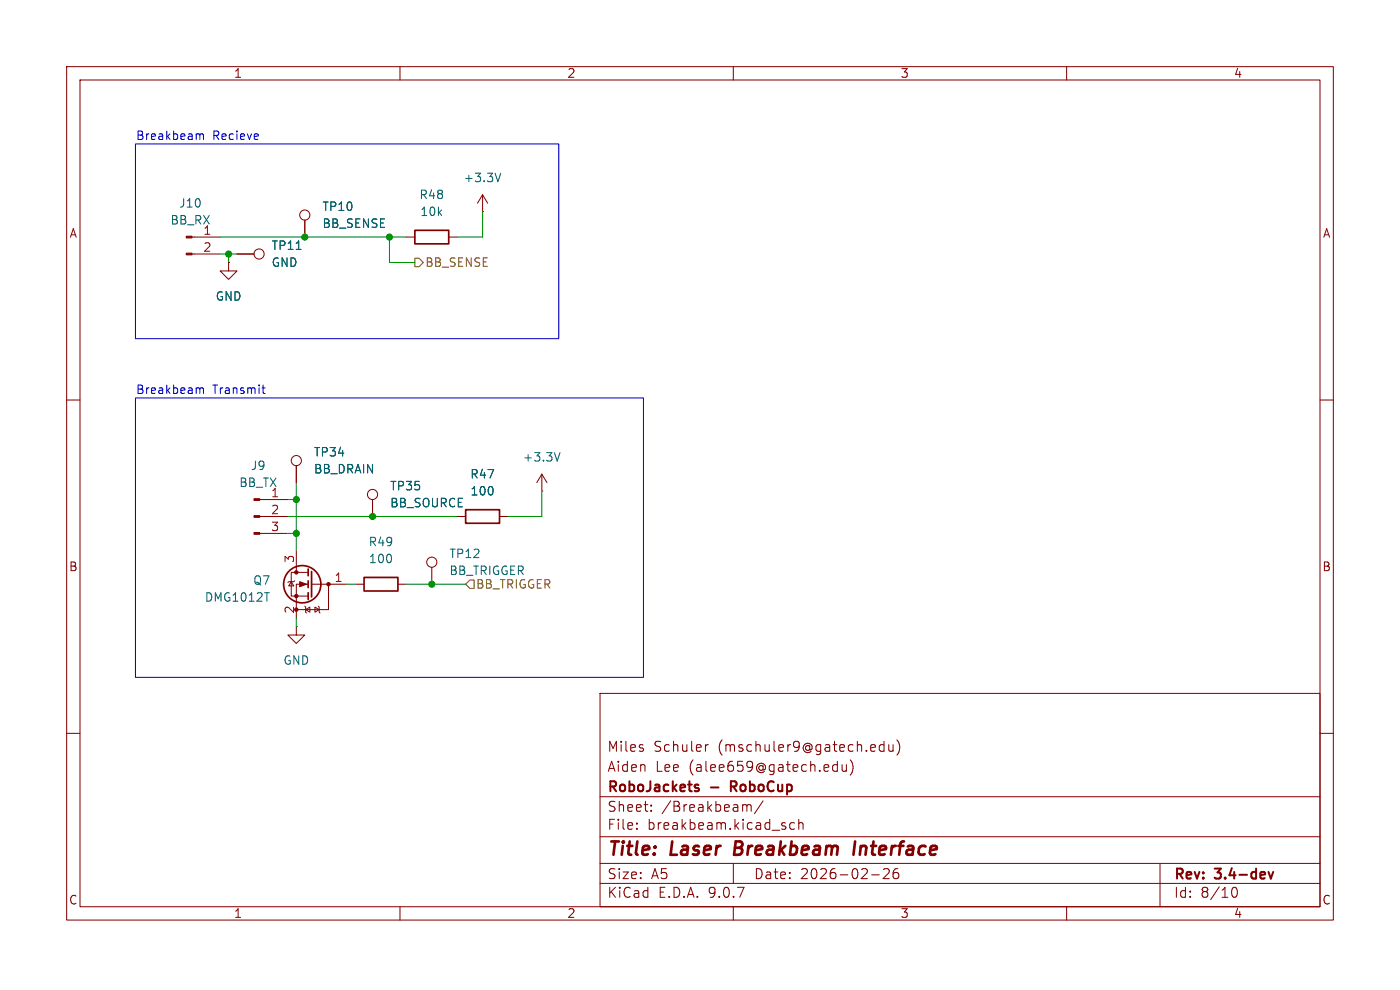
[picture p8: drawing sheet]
(kicad_sch
 (version 20250114)
 (generator "eeschema")
 (generator_version "9.0")
 (paper "A5")
 (title_block
  (title "Laser Breakbeam Interface")
  (date "2026-02-26")
  (rev "3.4-dev")
  (company "RoboJackets - RoboCup")
  (comment 1 "Aiden Lee (alee659@gatech.edu)")
  (comment 2 "Miles Schuler (mschuler9@gatech.edu)"))
 (lib_symbols
  (symbol "Connector:Conn_01x02_Pin"
   (pin_names
    (offset 1.016) (hide yes)) (exclude_from_sim no) (in_bom yes) (on_board yes)
   (property "Reference" "J" (at 0 2.54 0) (effects (font (size 1.27 1.27))))
   (property "Value" "Conn_01x02_Pin" (at 0 -5.08 0) (effects (font (size 1.27 1.27))))
   (property "Footprint" "" (at 0 0 0) (effects (font (size 1.27 1.27)) (hide yes)))
   (property "Datasheet" "~" (at 0 0 0) (effects (font (size 1.27 1.27)) (hide yes)))
   (property "Description" "Generic connector, single row, 01x02, script generated" (at 0 0 0) (effects (font (size 1.27 1.27)) (hide yes)))
   (property "ki_locked" "" (at 0 0 0) (effects (font (size 1.27 1.27))))
   (symbol "Conn_01x02_Pin_1_1"
    (rectangle (start 0.8636 0.127) (end 0 -0.127) (stroke (width 0.1524) (type default)) (fill (type outline)))
    (rectangle (start 0.8636 -2.413) (end 0 -2.667) (stroke (width 0.1524) (type default)) (fill (type outline)))
    (polyline (pts (xy 1.27 0) (xy 0.8636 0)) (stroke (width 0.1524) (type default)) (fill (type none)))
    (polyline (pts (xy 1.27 -2.54) (xy 0.8636 -2.54)) (stroke (width 0.1524) (type default)) (fill (type none)))
    (pin passive line (at 5.08 0 180) (length 3.81) (name "Pin_1" (effects (font (size 1.27 1.27)))) (number "1" (effects (font (size 1.27 1.27)))))
    (pin passive line (at 5.08 -2.54 180) (length 3.81) (name "Pin_2" (effects (font (size 1.27 1.27)))) (number "2" (effects (font (size 1.27 1.27))))))
   (embedded_fonts no))
  (symbol "Connector:Conn_01x03_Pin"
   (pin_names
    (offset 1.016) (hide yes)) (exclude_from_sim no) (in_bom yes) (on_board yes)
   (property "Reference" "J" (at 0 5.08 0) (effects (font (size 1.27 1.27))))
   (property "Value" "Conn_01x03_Pin" (at 0 -5.08 0) (effects (font (size 1.27 1.27))))
   (property "Footprint" "" (at 0 0 0) (effects (font (size 1.27 1.27)) (hide yes)))
   (property "Datasheet" "~" (at 0 0 0) (effects (font (size 1.27 1.27)) (hide yes)))
   (property "Description" "Generic connector, single row, 01x03, script generated" (at 0 0 0) (effects (font (size 1.27 1.27)) (hide yes)))
   (property "ki_locked" "" (at 0 0 0) (effects (font (size 1.27 1.27))))
   (symbol "Conn_01x03_Pin_1_1"
    (rectangle (start 0.8636 2.667) (end 0 2.413) (stroke (width 0.1524) (type default)) (fill (type outline)))
    (rectangle (start 0.8636 0.127) (end 0 -0.127) (stroke (width 0.1524) (type default)) (fill (type outline)))
    (rectangle (start 0.8636 -2.413) (end 0 -2.667) (stroke (width 0.1524) (type default)) (fill (type outline)))
    (polyline (pts (xy 1.27 2.54) (xy 0.8636 2.54)) (stroke (width 0.1524) (type default)) (fill (type none)))
    (polyline (pts (xy 1.27 0) (xy 0.8636 0)) (stroke (width 0.1524) (type default)) (fill (type none)))
    (polyline (pts (xy 1.27 -2.54) (xy 0.8636 -2.54)) (stroke (width 0.1524) (type default)) (fill (type none)))
    (pin passive line (at 5.08 2.54 180) (length 3.81) (name "Pin_1" (effects (font (size 1.27 1.27)))) (number "1" (effects (font (size 1.27 1.27)))))
    (pin passive line (at 5.08 0 180) (length 3.81) (name "Pin_2" (effects (font (size 1.27 1.27)))) (number "2" (effects (font (size 1.27 1.27)))))
    (pin passive line (at 5.08 -2.54 180) (length 3.81) (name "Pin_3" (effects (font (size 1.27 1.27)))) (number "3" (effects (font (size 1.27 1.27))))))
   (embedded_fonts no))
  (symbol "Connector:TestPoint"
   (pin_numbers (hide yes))
   (pin_names
    (offset 0.762) (hide yes)) (exclude_from_sim no) (in_bom yes) (on_board yes)
   (property "Reference" "TP" (at 0 6.858 0) (effects (font (size 1.27 1.27))))
   (property "Value" "TestPoint" (at 0 5.08 0) (effects (font (size 1.27 1.27))))
   (property "Footprint" "" (at 5.08 0 0) (effects (font (size 1.27 1.27)) (hide yes)))
   (property "Datasheet" "~" (at 5.08 0 0) (effects (font (size 1.27 1.27)) (hide yes)))
   (property "Description" "test point" (at 0 0 0) (effects (font (size 1.27 1.27)) (hide yes)))
   (symbol "TestPoint_0_1"
    (circle (center 0 3.302) (radius 0.762) (stroke (width 0) (type default)) (fill (type none))))
   (symbol "TestPoint_1_1"
    (pin passive line (at 0 0 90) (length 2.54) (name "1" (effects (font (size 1.27 1.27)))) (number "1" (effects (font (size 1.27 1.27))))))
   (embedded_fonts no))
  (symbol "Device:R"
   (pin_numbers (hide yes))
   (pin_names
    (offset 0)) (exclude_from_sim no) (in_bom yes) (on_board yes)
   (property "Reference" "R" (at 2.032 0 90) (effects (font (size 1.27 1.27))))
   (property "Value" "R" (at 0 0 90) (effects (font (size 1.27 1.27))))
   (property "Footprint" "" (at -1.778 0 90) (effects (font (size 1.27 1.27)) (hide yes)))
   (property "Datasheet" "~" (at 0 0 0) (effects (font (size 1.27 1.27)) (hide yes)))
   (property "Description" "Resistor" (at 0 0 0) (effects (font (size 1.27 1.27)) (hide yes)))
   (symbol "R_0_1"
    (rectangle (start -1.016 -2.54) (end 1.016 2.54) (stroke (width 0.254) (type default)) (fill (type none))))
   (symbol "R_1_1"
    (pin passive line (at 0 3.81 270) (length 1.27) (name "~" (effects (font (size 1.27 1.27)))) (number "1" (effects (font (size 1.27 1.27)))))
    (pin passive line (at 0 -3.81 90) (length 1.27) (name "~" (effects (font (size 1.27 1.27)))) (number "2" (effects (font (size 1.27 1.27))))))
   (embedded_fonts no))
  (symbol "Transistor_FET:DMG1012T"
   (pin_names
    (offset 0) (hide yes)) (exclude_from_sim no) (in_bom yes) (on_board yes)
   (property "Reference" "Q" (at 5.08 1.905 0) (effects (font (size 1.27 1.27)) (justify left)))
   (property "Value" "DMG1012T" (at 5.08 0 0) (effects (font (size 1.27 1.27)) (justify left)))
   (property "Footprint" "Package_TO_SOT_SMD:SOT-523" (at 5.08 -1.905 0) (effects (font (size 1.27 1.27)) (justify left) (hide yes)))
   (property "Datasheet" "https://www.diodes.com/assets/Datasheets/ds31783.pdf" (at 5.08 -3.81 0) (effects (font (size 1.27 1.27)) (justify left) (hide yes)))
   (property "Description" "20V Vds, 0.63 Id, N-Channel MOSFET with ESD protection, SOT-523" (at 0 0 0) (effects (font (size 1.27 1.27)) (hide yes)))
   (symbol "DMG1012T_0_1"
    (polyline (pts (xy 2.54 -3.81) (xy -2.286 -3.81) (xy -2.286 0)) (stroke (width 0) (type default)) (fill (type none))))
   (symbol "DMG1012T_1_1"
    (circle (center -2.286 0) (radius 0.254) (stroke (width 0) (type default)) (fill (type outline)))
    (polyline (pts (xy -1.016 -4.318) (xy -0.889 -4.191) (xy -0.889 -3.429) (xy -0.762 -3.302)) (stroke (width 0) (type default)) (fill (type none)))
    (polyline (pts (xy -0.889 -3.81) (xy -0.254 -4.191) (xy -0.254 -3.429) (xy -0.889 -3.81)) (stroke (width 0) (type default)) (fill (type none)))
    (polyline (pts (xy 0.254 1.905) (xy 0.254 -1.905)) (stroke (width 0.254) (type default)) (fill (type none)))
    (polyline (pts (xy 0.254 0) (xy -2.54 0)) (stroke (width 0) (type default)) (fill (type none)))
    (polyline (pts (xy 0.762 2.286) (xy 0.762 1.27)) (stroke (width 0.254) (type default)) (fill (type none)))
    (polyline (pts (xy 0.762 0.508) (xy 0.762 -0.508)) (stroke (width 0.254) (type default)) (fill (type none)))
    (polyline (pts (xy 0.762 -1.27) (xy 0.762 -2.286)) (stroke (width 0.254) (type default)) (fill (type none)))
    (polyline (pts (xy 0.762 -1.778) (xy 3.302 -1.778) (xy 3.302 1.778) (xy 0.762 1.778)) (stroke (width 0) (type default)) (fill (type none)))
    (polyline (pts (xy 1.016 0) (xy 2.032 0.381) (xy 2.032 -0.381) (xy 1.016 0)) (stroke (width 0) (type default)) (fill (type outline)))
    (polyline (pts (xy 1.143 -3.81) (xy 0.508 -3.429) (xy 0.508 -4.191) (xy 1.143 -3.81)) (stroke (width 0) (type default)) (fill (type none)))
    (polyline (pts (xy 1.27 -3.302) (xy 1.143 -3.429) (xy 1.143 -4.191) (xy 1.016 -4.318)) (stroke (width 0) (type default)) (fill (type none)))
    (circle (center 1.651 0) (radius 2.794) (stroke (width 0.254) (type default)) (fill (type none)))
    (polyline (pts (xy 2.54 2.54) (xy 2.54 1.778)) (stroke (width 0) (type default)) (fill (type none)))
    (circle (center 2.54 1.778) (radius 0.254) (stroke (width 0) (type default)) (fill (type outline)))
    (circle (center 2.54 -1.778) (radius 0.254) (stroke (width 0) (type default)) (fill (type outline)))
    (polyline (pts (xy 2.54 -2.54) (xy 2.54 0) (xy 0.762 0)) (stroke (width 0) (type default)) (fill (type none)))
    (circle (center 2.54 -3.81) (radius 0.254) (stroke (width 0) (type default)) (fill (type outline)))
    (polyline (pts (xy 2.794 0.508) (xy 2.921 0.381) (xy 3.683 0.381) (xy 3.81 0.254)) (stroke (width 0) (type default)) (fill (type none)))
    (polyline (pts (xy 3.302 0.381) (xy 2.921 -0.254) (xy 3.683 -0.254) (xy 3.302 0.381)) (stroke (width 0) (type default)) (fill (type none)))
    (pin input line (at -5.08 0 0) (length 2.54) (name "G" (effects (font (size 1.27 1.27)))) (number "1" (effects (font (size 1.27 1.27)))))
    (pin passive line (at 2.54 5.08 270) (length 2.54) (name "D" (effects (font (size 1.27 1.27)))) (number "3" (effects (font (size 1.27 1.27)))))
    (pin passive line (at 2.54 -5.08 90) (length 2.54) (name "S" (effects (font (size 1.27 1.27)))) (number "2" (effects (font (size 1.27 1.27))))))
   (embedded_fonts no))
  (symbol "power:+3.3V"
   (power)
   (pin_numbers (hide yes))
   (pin_names
    (offset 0) (hide yes)) (exclude_from_sim no) (in_bom yes) (on_board yes)
   (property "Reference" "#PWR" (at 0 -3.81 0) (effects (font (size 1.27 1.27)) (hide yes)))
   (property "Value" "+3.3V" (at 0 3.556 0) (effects (font (size 1.27 1.27))))
   (property "Footprint" "" (at 0 0 0) (effects (font (size 1.27 1.27)) (hide yes)))
   (property "Datasheet" "" (at 0 0 0) (effects (font (size 1.27 1.27)) (hide yes)))
   (property "Description" "Power symbol creates a global label with name \"+3.3V\"" (at 0 0 0) (effects (font (size 1.27 1.27)) (hide yes)))
   (symbol "+3.3V_0_1"
    (polyline (pts (xy -0.762 1.27) (xy 0 2.54)) (stroke (width 0) (type default)) (fill (type none)))
    (polyline (pts (xy 0 2.54) (xy 0.762 1.27)) (stroke (width 0) (type default)) (fill (type none)))
    (polyline (pts (xy 0 0) (xy 0 2.54)) (stroke (width 0) (type default)) (fill (type none))))
   (symbol "+3.3V_1_1"
    (pin power_in line (at 0 0 90) (length 0) (name "~" (effects (font (size 1.27 1.27)))) (number "1" (effects (font (size 1.27 1.27))))))
   (embedded_fonts no))
  (symbol "power:GND"
   (power)
   (pin_numbers (hide yes))
   (pin_names
    (offset 0) (hide yes)) (exclude_from_sim no) (in_bom yes) (on_board yes)
   (property "Reference" "#PWR" (at 0 -6.35 0) (effects (font (size 1.27 1.27)) (hide yes)))
   (property "Value" "GND" (at 0 -3.81 0) (effects (font (size 1.27 1.27))))
   (property "Footprint" "" (at 0 0 0) (effects (font (size 1.27 1.27)) (hide yes)))
   (property "Datasheet" "" (at 0 0 0) (effects (font (size 1.27 1.27)) (hide yes)))
   (property "Description" "Power symbol creates a global label with name \"GND\" , ground" (at 0 0 0) (effects (font (size 1.27 1.27)) (hide yes)))
   (symbol "GND_0_1"
    (polyline (pts (xy 0 0) (xy 0 -1.27) (xy 1.27 -1.27) (xy 0 -2.54) (xy -1.27 -1.27) (xy 0 -1.27)) (stroke (width 0) (type default)) (fill (type none))))
   (symbol "GND_1_1"
    (pin power_in line (at 0 0 270) (length 0) (name "~" (effects (font (size 1.27 1.27)))) (number "1" (effects (font (size 1.27 1.27))))))
   (embedded_fonts no)))
 (rectangle
  (start 20.32 59.69)
  (end 96.52 101.6)
  (stroke (width 0) (type default))
  (fill (type none)))
 (rectangle
  (start 20.32 21.59)
  (end 83.82 50.8)
  (stroke (width 0) (type default))
  (fill (type none)))
 (text "Breakbeam Recieve"
  (exclude_from_sim no)
  (at 20.32 21.336 0)
  (effects (font (size 1.27 1.27)) (justify left bottom)))
 (text "Breakbeam Transmit"
  (exclude_from_sim no)
  (at 20.32 59.436 0)
  (effects (font (size 1.27 1.27)) (justify left bottom)))
 (junction
  (at 58.42 35.56)
  (diameter 0)
  (color 0 0 0 0))
 (junction
  (at 44.45 80.01)
  (diameter 0)
  (color 0 0 0 0))
 (junction
  (at 34.29 38.1)
  (diameter 0)
  (color 0 0 0 0))
 (junction
  (at 45.72 35.56)
  (diameter 0)
  (color 0 0 0 0))
 (junction
  (at 64.77 87.63)
  (diameter 0)
  (color 0 0 0 0))
 (junction
  (at 55.88 77.47)
  (diameter 0)
  (color 0 0 0 0))
 (junction
  (at 44.45 74.93)
  (diameter 0)
  (color 0 0 0 0))
 (wire
  (pts (xy 64.77 87.63) (xy 69.85 87.63))
  (stroke (width 0) (type default)))
 (wire
  (pts (xy 72.39 31.75) (xy 72.39 35.56))
  (stroke (width 0) (type default)))
 (wire
  (pts (xy 33.02 35.56) (xy 45.72 35.56))
  (stroke (width 0) (type default)))
 (wire
  (pts (xy 44.45 74.93) (xy 43.18 74.93))
  (stroke (width 0) (type default)))
 (wire
  (pts (xy 44.45 92.71) (xy 44.45 93.98))
  (stroke (width 0) (type default)))
 (wire
  (pts (xy 72.39 35.56) (xy 68.58 35.56))
  (stroke (width 0) (type default)))
 (wire
  (pts (xy 81.28 73.66) (xy 81.28 77.47))
  (stroke (width 0) (type default)))
 (wire
  (pts (xy 55.88 77.47) (xy 68.58 77.47))
  (stroke (width 0) (type default)))
 (wire
  (pts (xy 52.07 87.63) (xy 53.34 87.63))
  (stroke (width 0) (type default)))
 (wire
  (pts (xy 76.2 77.47) (xy 81.28 77.47))
  (stroke (width 0) (type default)))
 (wire
  (pts (xy 44.45 80.01) (xy 44.45 82.55))
  (stroke (width 0) (type default)))
 (wire
  (pts (xy 34.29 38.1) (xy 35.56 38.1))
  (stroke (width 0) (type default)))
 (wire
  (pts (xy 34.29 39.37) (xy 34.29 38.1))
  (stroke (width 0) (type default)))
 (wire
  (pts (xy 43.18 77.47) (xy 55.88 77.47))
  (stroke (width 0) (type default)))
 (wire
  (pts (xy 58.42 35.56) (xy 60.96 35.56))
  (stroke (width 0) (type default)))
 (wire
  (pts (xy 62.23 39.37) (xy 58.42 39.37))
  (stroke (width 0) (type default)))
 (wire
  (pts (xy 44.45 80.01) (xy 44.45 74.93))
  (stroke (width 0) (type default)))
 (wire
  (pts (xy 60.96 87.63) (xy 64.77 87.63))
  (stroke (width 0) (type default)))
 (wire
  (pts (xy 45.72 35.56) (xy 58.42 35.56))
  (stroke (width 0) (type default)))
 (wire
  (pts (xy 44.45 80.01) (xy 43.18 80.01))
  (stroke (width 0) (type default)))
 (wire
  (pts (xy 44.45 72.39) (xy 44.45 74.93))
  (stroke (width 0) (type default)))
 (wire
  (pts (xy 33.02 38.1) (xy 34.29 38.1))
  (stroke (width 0) (type default)))
 (wire
  (pts (xy 58.42 39.37) (xy 58.42 35.56))
  (stroke (width 0) (type default)))
 (hierarchical_label "BB_SENSE"
  (shape output)
  (at 62.23 39.37 0)
  (effects (font (size 1.27 1.27)) (justify left)))
 (hierarchical_label "BB_TRIGGER"
  (shape input)
  (at 69.85 87.63 0)
  (effects (font (size 1.27 1.27)) (justify left)))
 (symbol
  (lib_id "power:+3.3V")
  (at 81.28 73.66 0)
  (unit 1)
  (exclude_from_sim no)
  (in_bom yes)
  (on_board yes)
  (dnp no)
  (fields_autoplaced yes)
  (property "Reference" "#PWR089" (at 81.28 77.47 0) (effects (font (size 1.27 1.27)) (hide yes)))
  (property "Value" "+3.3V" (at 81.28 68.58 0) (effects (font (size 1.27 1.27))))
  (property "Footprint" "" (at 81.28 73.66 0) (effects (font (size 1.27 1.27)) (hide yes)))
  (property "Datasheet" "" (at 81.28 73.66 0) (effects (font (size 1.27 1.27)) (hide yes)))
  (property "Description" "Power symbol creates a global label with name \"+3.3V\"" (at 81.28 73.66 0) (effects (font (size 1.27 1.27)) (hide yes)))
  (pin "1"))
 (symbol
  (lib_id "Connector:TestPoint")
  (at 64.77 87.63 0)
  (unit 1)
  (exclude_from_sim no)
  (in_bom yes)
  (on_board yes)
  (dnp no)
  (fields_autoplaced yes)
  (property "Reference" "TP12" (at 67.31 83.0579 0) (effects (font (size 1.27 1.27)) (justify left)))
  (property "Value" "BB_TRIGGER" (at 67.31 85.5979 0) (effects (font (size 1.27 1.27)) (justify left)))
  (property "Footprint" "TestPoint:TestPoint_Pad_D1.0mm" (at 69.85 87.63 0) (effects (font (size 1.27 1.27)) (hide yes)))
  (property "Datasheet" "~" (at 69.85 87.63 0) (effects (font (size 1.27 1.27)) (hide yes)))
  (property "Description" "test point" (at 64.77 87.63 0) (effects (font (size 1.27 1.27)) (hide yes)))
  (pin "1"))
 (symbol
  (lib_id "Connector:TestPoint")
  (at 44.45 72.39 0)
  (unit 1)
  (exclude_from_sim no)
  (in_bom yes)
  (on_board yes)
  (dnp no)
  (fields_autoplaced yes)
  (property "Reference" "TP34" (at 46.99 67.8179 0) (effects (font (size 1.27 1.27)) (justify left)))
  (property "Value" "BB_DRAIN" (at 46.99 70.3579 0) (effects (font (size 1.27 1.27)) (justify left)))
  (property "Footprint" "TestPoint:TestPoint_Pad_D1.0mm" (at 49.53 72.39 0) (effects (font (size 1.27 1.27)) (hide yes)))
  (property "Datasheet" "~" (at 49.53 72.39 0) (effects (font (size 1.27 1.27)) (hide yes)))
  (property "Description" "test point" (at 44.45 72.39 0) (effects (font (size 1.27 1.27)) (hide yes)))
  (pin "1"))
 (symbol
  (lib_id "Device:R")
  (at 64.77 35.56 90)
  (unit 1)
  (exclude_from_sim no)
  (in_bom yes)
  (on_board yes)
  (dnp no)
  (fields_autoplaced yes)
  (property "Reference" "R48" (at 64.77 29.21 90) (effects (font (size 1.27 1.27))))
  (property "Value" "10k" (at 64.77 31.75 90) (effects (font (size 1.27 1.27))))
  (property "Footprint" "Resistor_SMD:R_0603_1608Metric" (at 64.77 37.338 90) (effects (font (size 1.27 1.27)) (hide yes)))
  (property "Datasheet" "~" (at 64.77 35.56 0) (effects (font (size 1.27 1.27)) (hide yes)))
  (property "Description" "Resistor" (at 64.77 35.56 0) (effects (font (size 1.27 1.27)) (hide yes)))
  (pin "2")
  (pin "1"))
 (symbol
  (lib_id "Connector:Conn_01x03_Pin")
  (at 38.1 77.47 0)
  (unit 1)
  (exclude_from_sim no)
  (in_bom yes)
  (on_board yes)
  (dnp no)
  (fields_autoplaced yes)
  (property "Reference" "J9" (at 38.735 69.85 0) (effects (font (size 1.27 1.27))))
  (property "Value" "BB_TX" (at 38.735 72.39 0) (effects (font (size 1.27 1.27))))
  (property "Footprint" "Connector_JST:JST_PH_S3B-PH-K_1x03_P2.00mm_Horizontal" (at 38.1 77.47 0) (effects (font (size 1.27 1.27)) (hide yes)))
  (property "Datasheet" "~" (at 38.1 77.47 0) (effects (font (size 1.27 1.27)) (hide yes)))
  (property "Description" "Generic connector, single row, 01x03, script generated" (at 38.1 77.47 0) (effects (font (size 1.27 1.27)) (hide yes)))
  (pin "3")
  (pin "1")
  (pin "2"))
 (symbol
  (lib_id "Connector:Conn_01x02_Pin")
  (at 27.94 35.56 0)
  (unit 1)
  (exclude_from_sim no)
  (in_bom yes)
  (on_board yes)
  (dnp no)
  (fields_autoplaced yes)
  (property "Reference" "J10" (at 28.575 30.48 0) (effects (font (size 1.27 1.27))))
  (property "Value" "BB_RX" (at 28.575 33.02 0) (effects (font (size 1.27 1.27))))
  (property "Footprint" "Connector_JST:JST_PH_S2B-PH-K_1x02_P2.00mm_Horizontal" (at 27.94 35.56 0) (effects (font (size 1.27 1.27)) (hide yes)))
  (property "Datasheet" "~" (at 27.94 35.56 0) (effects (font (size 1.27 1.27)) (hide yes)))
  (property "Description" "Generic connector, single row, 01x02, script generated" (at 27.94 35.56 0) (effects (font (size 1.27 1.27)) (hide yes)))
  (pin "2")
  (pin "1"))
 (symbol
  (lib_id "Connector:TestPoint")
  (at 55.88 77.47 0)
  (unit 1)
  (exclude_from_sim no)
  (in_bom yes)
  (on_board yes)
  (dnp no)
  (fields_autoplaced yes)
  (property "Reference" "TP35" (at 58.42 72.8979 0) (effects (font (size 1.27 1.27)) (justify left)))
  (property "Value" "BB_SOURCE" (at 58.42 75.4379 0) (effects (font (size 1.27 1.27)) (justify left)))
  (property "Footprint" "TestPoint:TestPoint_Pad_D1.0mm" (at 60.96 77.47 0) (effects (font (size 1.27 1.27)) (hide yes)))
  (property "Datasheet" "~" (at 60.96 77.47 0) (effects (font (size 1.27 1.27)) (hide yes)))
  (property "Description" "test point" (at 55.88 77.47 0) (effects (font (size 1.27 1.27)) (hide yes)))
  (pin "1"))
 (symbol
  (lib_id "power:GND")
  (at 44.45 93.98 0)
  (unit 1)
  (exclude_from_sim no)
  (in_bom yes)
  (on_board yes)
  (dnp no)
  (fields_autoplaced yes)
  (property "Reference" "#PWR092" (at 44.45 100.33 0) (effects (font (size 1.27 1.27)) (hide yes)))
  (property "Value" "GND" (at 44.45 99.06 0) (effects (font (size 1.27 1.27))))
  (property "Footprint" "" (at 44.45 93.98 0) (effects (font (size 1.27 1.27)) (hide yes)))
  (property "Datasheet" "" (at 44.45 93.98 0) (effects (font (size 1.27 1.27)) (hide yes)))
  (property "Description" "Power symbol creates a global label with name \"GND\" , ground" (at 44.45 93.98 0) (effects (font (size 1.27 1.27)) (hide yes)))
  (pin "1"))
 (symbol
  (lib_id "Device:R")
  (at 72.39 77.47 90)
  (unit 1)
  (exclude_from_sim no)
  (in_bom yes)
  (on_board yes)
  (dnp no)
  (fields_autoplaced yes)
  (property "Reference" "R47" (at 72.39 71.12 90) (effects (font (size 1.27 1.27))))
  (property "Value" "100" (at 72.39 73.66 90) (effects (font (size 1.27 1.27))))
  (property "Footprint" "Resistor_SMD:R_0603_1608Metric" (at 72.39 79.248 90) (effects (font (size 1.27 1.27)) (hide yes)))
  (property "Datasheet" "~" (at 72.39 77.47 0) (effects (font (size 1.27 1.27)) (hide yes)))
  (property "Description" "Resistor" (at 72.39 77.47 0) (effects (font (size 1.27 1.27)) (hide yes)))
  (pin "2")
  (pin "1"))
 (symbol
  (lib_id "Device:R")
  (at 57.15 87.63 90)
  (unit 1)
  (exclude_from_sim no)
  (in_bom yes)
  (on_board yes)
  (dnp no)
  (fields_autoplaced yes)
  (property "Reference" "R49" (at 57.15 81.28 90) (effects (font (size 1.27 1.27))))
  (property "Value" "100" (at 57.15 83.82 90) (effects (font (size 1.27 1.27))))
  (property "Footprint" "Resistor_SMD:R_0603_1608Metric" (at 57.15 89.408 90) (effects (font (size 1.27 1.27)) (hide yes)))
  (property "Datasheet" "~" (at 57.15 87.63 0) (effects (font (size 1.27 1.27)) (hide yes)))
  (property "Description" "Resistor" (at 57.15 87.63 0) (effects (font (size 1.27 1.27)) (hide yes)))
  (pin "2")
  (pin "1"))
 (symbol
  (lib_id "Connector:TestPoint")
  (at 45.72 35.56 0)
  (unit 1)
  (exclude_from_sim no)
  (in_bom yes)
  (on_board yes)
  (dnp no)
  (fields_autoplaced yes)
  (property "Reference" "TP10" (at 48.26 30.9879 0) (effects (font (size 1.27 1.27)) (justify left)))
  (property "Value" "BB_SENSE" (at 48.26 33.5279 0) (effects (font (size 1.27 1.27)) (justify left)))
  (property "Footprint" "TestPoint:TestPoint_Pad_D1.0mm" (at 50.8 35.56 0) (effects (font (size 1.27 1.27)) (hide yes)))
  (property "Datasheet" "~" (at 50.8 35.56 0) (effects (font (size 1.27 1.27)) (hide yes)))
  (property "Description" "test point" (at 45.72 35.56 0) (effects (font (size 1.27 1.27)) (hide yes)))
  (pin "1"))
 (symbol
  (lib_id "Transistor_FET:DMG1012T")
  (at 46.99 87.63 0)
  (mirror y)
  (unit 1)
  (exclude_from_sim no)
  (in_bom yes)
  (on_board yes)
  (dnp no)
  (property "Reference" "Q7" (at 40.64 87.0584 0) (effects (font (size 1.27 1.27)) (justify left)))
  (property "Value" "DMG1012T" (at 40.64 89.5984 0) (effects (font (size 1.27 1.27)) (justify left)))
  (property "Footprint" "Package_TO_SOT_SMD:SOT-523" (at 41.91 89.535 0) (effects (font (size 1.27 1.27)) (justify left) (hide yes)))
  (property "Datasheet" "https://www.diodes.com/assets/Datasheets/ds31783.pdf" (at 41.91 91.44 0) (effects (font (size 1.27 1.27)) (justify left) (hide yes)))
  (property "Description" "20V Vds, 0.63 Id, N-Channel MOSFET with ESD protection, SOT-523" (at 46.99 87.63 0) (effects (font (size 1.27 1.27)) (hide yes)))
  (pin "1")
  (pin "3")
  (pin "2"))
 (symbol
  (lib_id "power:+3.3V")
  (at 72.39 31.75 0)
  (unit 1)
  (exclude_from_sim no)
  (in_bom yes)
  (on_board yes)
  (dnp no)
  (fields_autoplaced yes)
  (property "Reference" "#PWR090" (at 72.39 35.56 0) (effects (font (size 1.27 1.27)) (hide yes)))
  (property "Value" "+3.3V" (at 72.39 26.67 0) (effects (font (size 1.27 1.27))))
  (property "Footprint" "" (at 72.39 31.75 0) (effects (font (size 1.27 1.27)) (hide yes)))
  (property "Datasheet" "" (at 72.39 31.75 0) (effects (font (size 1.27 1.27)) (hide yes)))
  (property "Description" "Power symbol creates a global label with name \"+3.3V\"" (at 72.39 31.75 0) (effects (font (size 1.27 1.27)) (hide yes)))
  (pin "1"))
 (symbol
  (lib_id "Connector:TestPoint")
  (at 35.56 38.1 270)
  (unit 1)
  (exclude_from_sim no)
  (in_bom yes)
  (on_board yes)
  (dnp no)
  (fields_autoplaced yes)
  (property "Reference" "TP11" (at 40.64 36.8299 90) (effects (font (size 1.27 1.27)) (justify left)))
  (property "Value" "GND" (at 40.64 39.3699 90) (effects (font (size 1.27 1.27)) (justify left)))
  (property "Footprint" "TestPoint:TestPoint_Pad_D1.0mm" (at 35.56 43.18 0) (effects (font (size 1.27 1.27)) (hide yes)))
  (property "Datasheet" "~" (at 35.56 43.18 0) (effects (font (size 1.27 1.27)) (hide yes)))
  (property "Description" "test point" (at 35.56 38.1 0) (effects (font (size 1.27 1.27)) (hide yes)))
  (pin "1"))
 (symbol
  (lib_id "power:GND")
  (at 34.29 39.37 0)
  (unit 1)
  (exclude_from_sim no)
  (in_bom yes)
  (on_board yes)
  (dnp no)
  (fields_autoplaced yes)
  (property "Reference" "#PWR091" (at 34.29 45.72 0) (effects (font (size 1.27 1.27)) (hide yes)))
  (property "Value" "GND" (at 34.29 44.45 0) (effects (font (size 1.27 1.27))))
  (property "Footprint" "" (at 34.29 39.37 0) (effects (font (size 1.27 1.27)) (hide yes)))
  (property "Datasheet" "" (at 34.29 39.37 0) (effects (font (size 1.27 1.27)) (hide yes)))
  (property "Description" "Power symbol creates a global label with name \"GND\" , ground" (at 34.29 39.37 0) (effects (font (size 1.27 1.27)) (hide yes)))
  (pin "1")))
